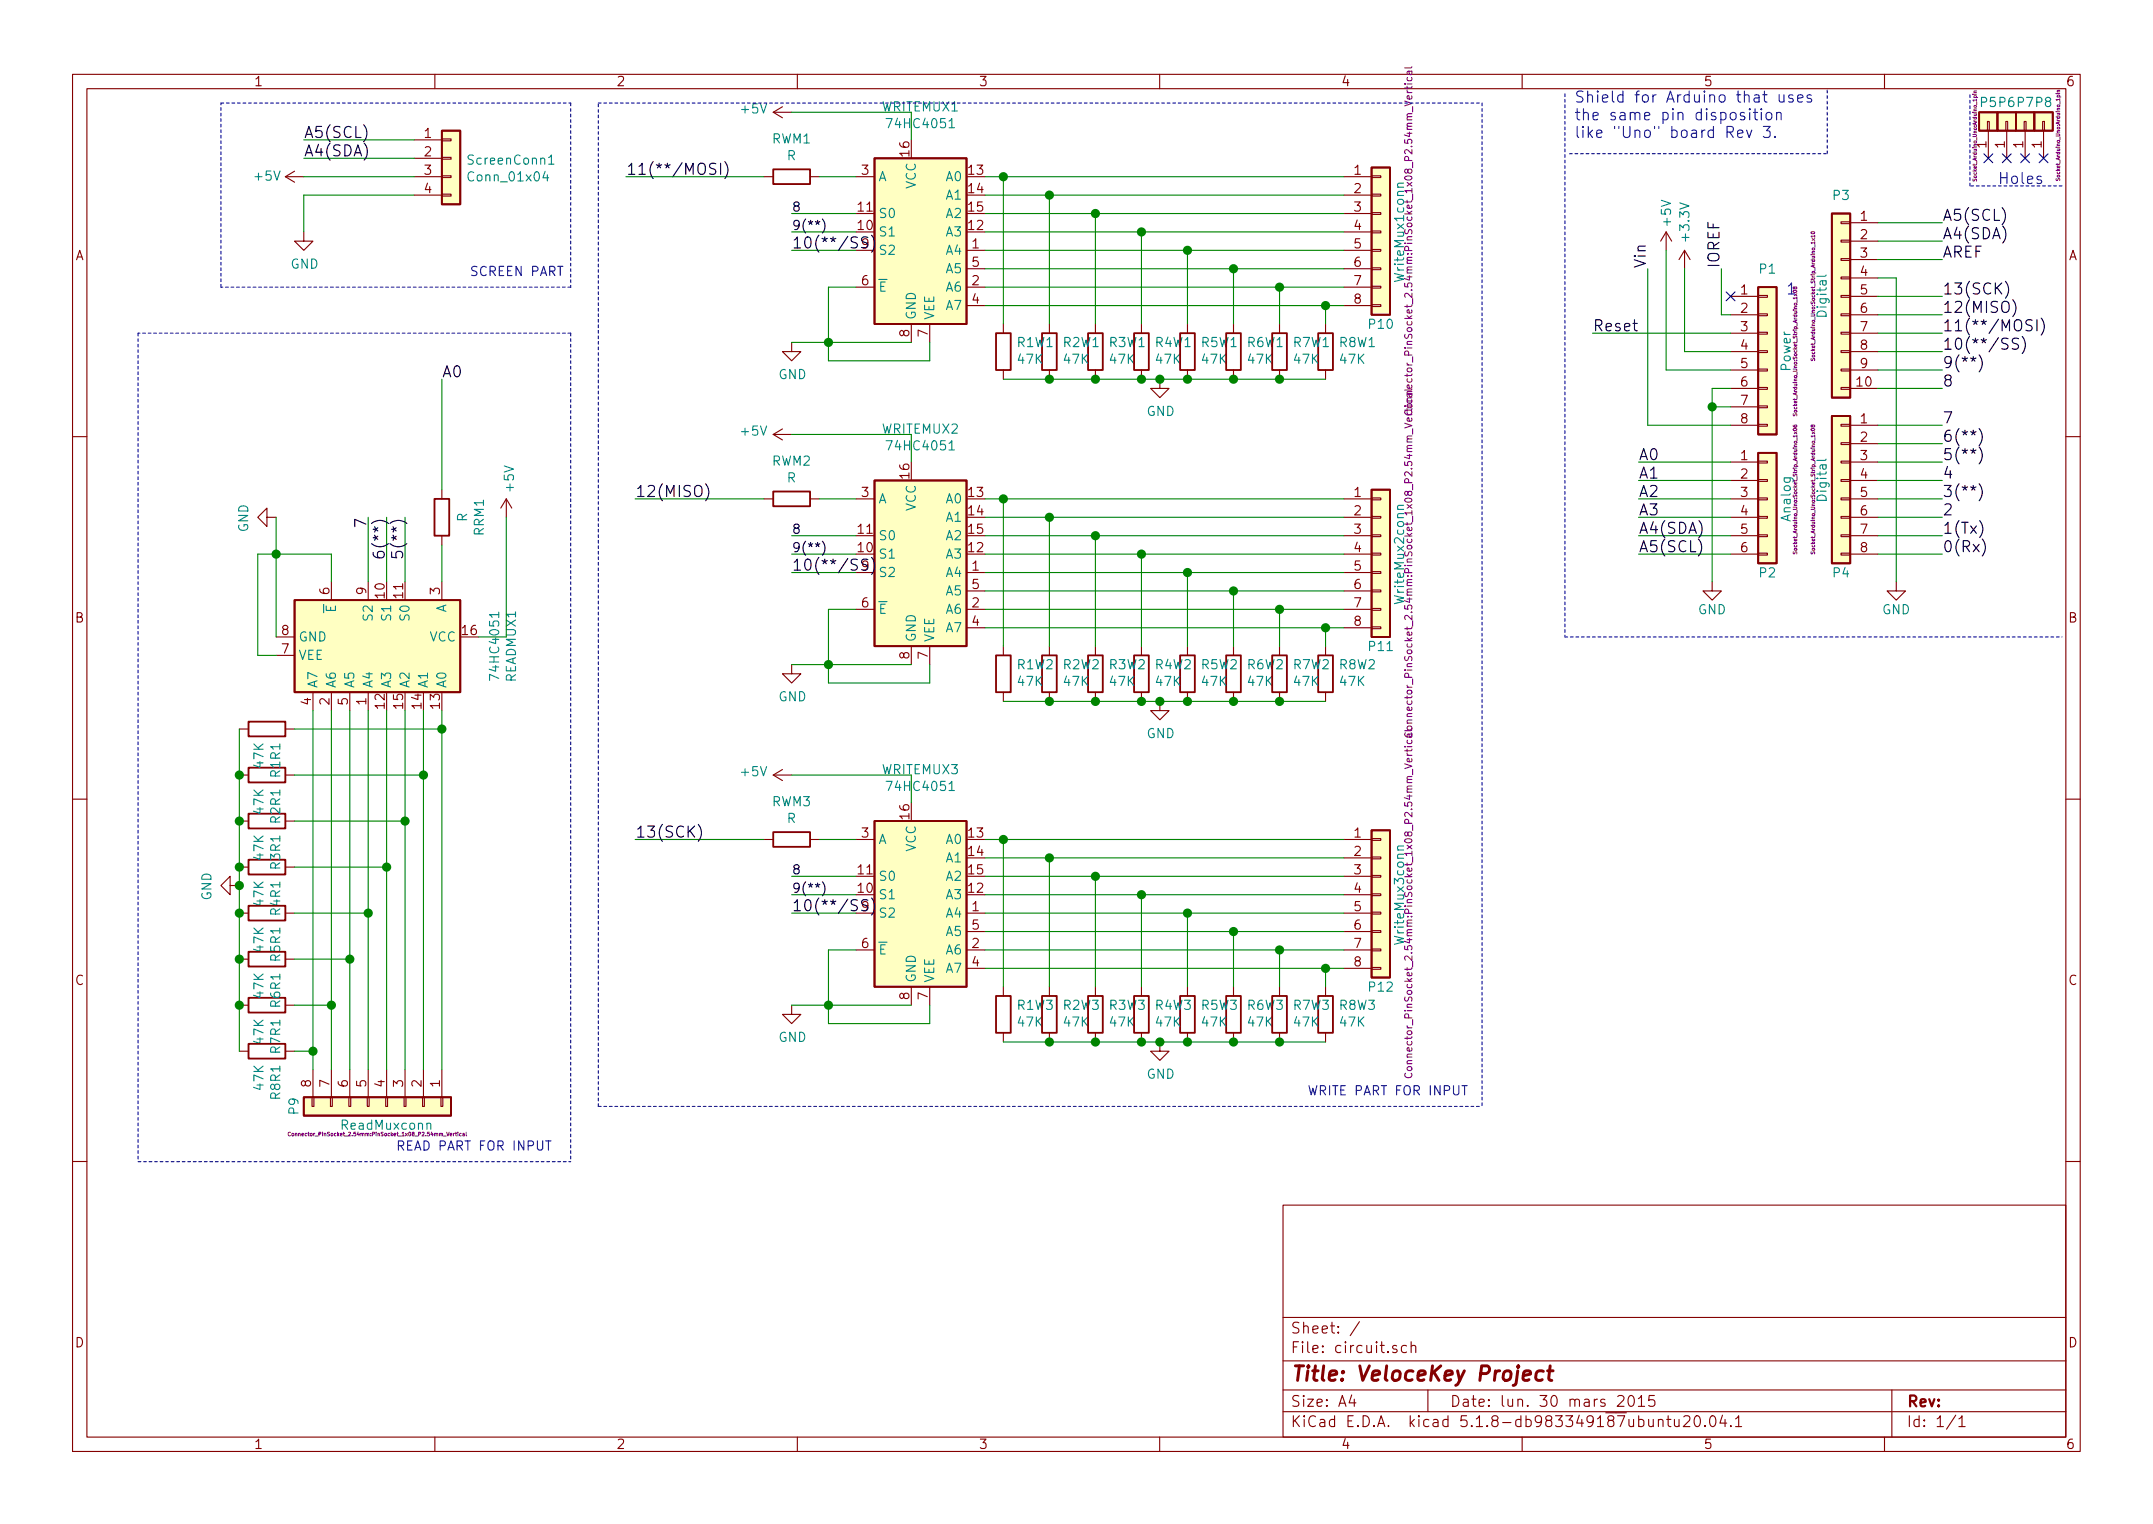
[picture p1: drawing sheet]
EESchema Schematic File Version 4
EELAYER 30 0
EELAYER END
$Descr A4 11693 8268
encoding utf-8
Sheet 1 1
Title "VeloceKey Project"
Date "lun. 30 mars 2015"
Rev ""
Comp ""
Comment1 ""
Comment2 ""
Comment3 ""
Comment4 ""
$EndDescr
Text Label 8950 1450 1    60   ~ 0
Vin
Text Label 9350 1450 1    60   ~ 0
IOREF
Text Label 8900 2500 0    60   ~ 0
A0
Text Label 8900 2600 0    60   ~ 0
A1
Text Label 8900 2700 0    60   ~ 0
A2
Text Label 8900 2800 0    60   ~ 0
A3
Text Label 8900 2900 0    60   ~ 0
A4(SDA)
Text Label 8900 3000 0    60   ~ 0
A5(SCL)
Text Label 10550 3000 0    60   ~ 0
0(Rx)
Text Label 10550 2800 0    60   ~ 0
2
Text Label 10550 2900 0    60   ~ 0
1(Tx)
Text Label 10550 2700 0    60   ~ 0
3(**)
Text Label 10550 2600 0    60   ~ 0
4
Text Label 10550 2500 0    60   ~ 0
5(**)
Text Label 10550 2400 0    60   ~ 0
6(**)
Text Label 10550 2300 0    60   ~ 0
7
Text Label 10550 2100 0    60   ~ 0
8
Text Label 10550 2000 0    60   ~ 0
9(**)
Text Label 10550 1800 0    60   ~ 0
11(**/MOSI)
Text Label 10550 1700 0    60   ~ 0
12(MISO)
Text Label 10550 1600 0    60   ~ 0
13(SCK)
Text Label 10550 1400 0    60   ~ 0
AREF
NoConn ~ 9400 1600
Text Label 10550 1300 0    60   ~ 0
A4(SDA)
Text Label 10550 1200 0    60   ~ 0
A5(SCL)
Text Notes 10850 1000 0    60   ~ 0
Holes
Text Notes 8550 750  0    60   ~ 0
Shield for Arduino that uses\nthe same pin disposition\nlike "Uno" board Rev 3.
$Comp
L Connector_Generic:Conn_01x08 P1
U 1 1
P 9600 1900
F 0 "P1" H 9600 2350 50  0000 C CNN
F 1 "Power" V 9700 1900 50  0000 C CNN
F 2 "Socket_Arduino_Uno:Socket_Strip_Arduino_1x08" V 9750 1900 20  0000 C CNN
F 3 "" H 9600 1900 50  0000 C CNN
	1    9600 1900
	1    0    0    -1  
$EndComp
Text Label 8650 1800 0    60   ~ 0
Reset
$Comp
L power:+3.3V #PWR01
U 1 1
P 9150 1450
F 0 "#PWR01" H 9150 1300 50  0001 C CNN
F 1 "+3.3V" V 9150 1700 50  0000 C CNN
F 2 "" H 9150 1450 50  0000 C CNN
F 3 "" H 9150 1450 50  0000 C CNN
	1    9150 1450
	1    0    0    -1  
$EndComp
$Comp
L power:+5V #PWR02
U 1 1
P 9050 1350
F 0 "#PWR02" H 9050 1200 50  0001 C CNN
F 1 "+5V" V 9050 1550 50  0000 C CNN
F 2 "" H 9050 1350 50  0000 C CNN
F 3 "" H 9050 1350 50  0000 C CNN
	1    9050 1350
	1    0    0    -1  
$EndComp
$Comp
L power:GND #PWR03
U 1 1
P 9300 3150
F 0 "#PWR03" H 9300 2900 50  0001 C CNN
F 1 "GND" H 9300 3000 50  0000 C CNN
F 2 "" H 9300 3150 50  0000 C CNN
F 3 "" H 9300 3150 50  0000 C CNN
	1    9300 3150
	1    0    0    -1  
$EndComp
$Comp
L power:GND #PWR04
U 1 1
P 10300 3150
F 0 "#PWR04" H 10300 2900 50  0001 C CNN
F 1 "GND" H 10300 3000 50  0000 C CNN
F 2 "" H 10300 3150 50  0000 C CNN
F 3 "" H 10300 3150 50  0000 C CNN
	1    10300 3150
	1    0    0    -1  
$EndComp
$Comp
L Connector_Generic:Conn_01x06 P2
U 1 1
P 9600 2700
F 0 "P2" H 9600 2300 50  0000 C CNN
F 1 "Analog" V 9700 2700 50  0000 C CNN
F 2 "Socket_Arduino_Uno:Socket_Strip_Arduino_1x06" V 9750 2750 20  0000 C CNN
F 3 "" H 9600 2700 50  0000 C CNN
	1    9600 2700
	1    0    0    -1  
$EndComp
$Comp
L Connector_Generic:Conn_01x01 P5
U 1 1
P 10800 650
F 0 "P5" V 10900 650 50  0000 C CNN
F 1 "CONN_01X01" V 10900 650 50  0001 C CNN
F 2 "Socket_Arduino_Uno:Arduino_1pin" H 10721 724 20  0000 C CNN
F 3 "" H 10800 650 50  0000 C CNN
	1    10800 650 
	0    -1   -1   0   
$EndComp
$Comp
L Connector_Generic:Conn_01x01 P6
U 1 1
P 10900 650
F 0 "P6" V 11000 650 50  0000 C CNN
F 1 "CONN_01X01" V 11000 650 50  0001 C CNN
F 2 "Socket_Arduino_Uno:Arduino_1pin" H 10900 650 20  0001 C CNN
F 3 "" H 10900 650 50  0000 C CNN
	1    10900 650 
	0    -1   -1   0   
$EndComp
$Comp
L Connector_Generic:Conn_01x01 P7
U 1 1
P 11000 650
F 0 "P7" V 11100 650 50  0000 C CNN
F 1 "CONN_01X01" V 11100 650 50  0001 C CNN
F 2 "Socket_Arduino_Uno:Arduino_1pin" V 11000 650 20  0001 C CNN
F 3 "" H 11000 650 50  0000 C CNN
	1    11000 650 
	0    -1   -1   0   
$EndComp
$Comp
L Connector_Generic:Conn_01x01 P8
U 1 1
P 11100 650
F 0 "P8" V 11200 650 50  0000 C CNN
F 1 "CONN_01X01" V 11200 650 50  0001 C CNN
F 2 "Socket_Arduino_Uno:Arduino_1pin" H 11024 572 20  0000 C CNN
F 3 "" H 11100 650 50  0000 C CNN
	1    11100 650 
	0    -1   -1   0   
$EndComp
NoConn ~ 10800 850 
NoConn ~ 10900 850 
NoConn ~ 11000 850 
NoConn ~ 11100 850 
$Comp
L Connector_Generic:Conn_01x08 P4
U 1 1
P 10000 2600
F 0 "P4" H 10000 2100 50  0000 C CNN
F 1 "Digital" V 10100 2600 50  0000 C CNN
F 2 "Socket_Arduino_Uno:Socket_Strip_Arduino_1x08" V 10150 2550 20  0000 C CNN
F 3 "" H 10000 2600 50  0000 C CNN
	1    10000 2600
	-1   0    0    -1  
$EndComp
Wire Notes Line
	8525 825  9925 825 
Wire Notes Line
	9925 825  9925 475 
Wire Wire Line
	9350 1450 9350 1700
Wire Wire Line
	9350 1700 9400 1700
Wire Wire Line
	9400 1900 9150 1900
Wire Wire Line
	9400 2000 9050 2000
Wire Wire Line
	9400 2300 8950 2300
Wire Wire Line
	9400 2100 9300 2100
Wire Wire Line
	9400 2200 9300 2200
Connection ~ 9300 2200
Wire Wire Line
	8950 2300 8950 1450
Wire Wire Line
	9050 2000 9050 1350
Wire Wire Line
	9150 1900 9150 1450
Wire Wire Line
	9400 2500 8900 2500
Wire Wire Line
	9400 2600 8900 2600
Wire Wire Line
	9400 2700 8900 2700
Wire Wire Line
	9400 2800 8900 2800
Wire Wire Line
	9400 2900 8900 2900
Wire Wire Line
	9400 3000 8900 3000
$Comp
L Connector_Generic:Conn_01x10 P3
U 1 1
P 10000 1600
F 0 "P3" H 10000 2150 50  0000 C CNN
F 1 "Digital" V 10100 1600 50  0000 C CNN
F 2 "Socket_Arduino_Uno:Socket_Strip_Arduino_1x10" V 10150 1600 20  0000 C CNN
F 3 "" H 10000 1600 50  0000 C CNN
	1    10000 1600
	-1   0    0    -1  
$EndComp
Wire Wire Line
	10200 2100 10550 2100
Wire Wire Line
	10200 2000 10550 2000
Wire Wire Line
	10200 1900 10550 1900
Wire Wire Line
	10200 1800 10550 1800
Wire Wire Line
	10200 1700 10550 1700
Wire Wire Line
	10200 1600 10550 1600
Wire Wire Line
	10200 1400 10550 1400
Wire Wire Line
	10200 1300 10550 1300
Wire Wire Line
	10200 1200 10550 1200
Wire Wire Line
	10200 3000 10550 3000
Wire Wire Line
	10200 2900 10550 2900
Wire Wire Line
	10200 2800 10550 2800
Wire Wire Line
	10200 2700 10550 2700
Wire Wire Line
	10200 2600 10550 2600
Wire Wire Line
	10200 2500 10550 2500
Wire Wire Line
	10200 2400 10550 2400
Wire Wire Line
	10200 2300 10550 2300
Wire Wire Line
	10200 1500 10300 1500
Wire Wire Line
	10300 1500 10300 3150
Wire Wire Line
	9300 2100 9300 2200
Wire Wire Line
	9300 2200 9300 3150
Wire Notes Line
	8500 500  8500 3450
Wire Notes Line
	8500 3450 11200 3450
Wire Wire Line
	9400 1800 8650 1800
Text Notes 9700 1600 0    60   ~ 0
1
Wire Notes Line
	11200 1000 10700 1000
Wire Notes Line
	10700 1000 10700 500 
$Comp
L Device:R RWM1
U 1 1
P 4300 950
F 0 "RWM1" V 4093 950 50  0000 C CNN
F 1 "R" V 4184 950 50  0000 C CNN
F 2 "Resistor_THT:R_Axial_DIN0207_L6.3mm_D2.5mm_P10.16mm_Horizontal" V 4230 950 50  0001 C CNN
F 3 "~" H 4300 950 50  0001 C CNN
	1    4300 950 
	0    1    1    0   
$EndComp
Wire Wire Line
	4450 950  4650 950 
$Comp
L Device:R R8W1
U 1 1
P 7200 1900
F 0 "R8W1" H 7130 1854 50  0000 R CNN
F 1 "47K" H 7130 1945 50  0000 R CNN
F 2 "Resistor_THT:R_Axial_DIN0207_L6.3mm_D2.5mm_P10.16mm_Horizontal" V 7130 1900 50  0001 C CNN
F 3 "~" H 7200 1900 50  0001 C CNN
	1    7200 1900
	-1   0    0    1   
$EndComp
$Comp
L Device:R R6W1
U 1 1
P 6700 1900
F 0 "R6W1" H 6630 1854 50  0000 R CNN
F 1 "47K" H 6630 1945 50  0000 R CNN
F 2 "Resistor_THT:R_Axial_DIN0207_L6.3mm_D2.5mm_P10.16mm_Horizontal" V 6630 1900 50  0001 C CNN
F 3 "~" H 6700 1900 50  0001 C CNN
	1    6700 1900
	-1   0    0    1   
$EndComp
$Comp
L Device:R R5W1
U 1 1
P 6450 1900
F 0 "R5W1" H 6380 1854 50  0000 R CNN
F 1 "47K" H 6380 1945 50  0000 R CNN
F 2 "Resistor_THT:R_Axial_DIN0207_L6.3mm_D2.5mm_P10.16mm_Horizontal" V 6380 1900 50  0001 C CNN
F 3 "~" H 6450 1900 50  0001 C CNN
	1    6450 1900
	-1   0    0    1   
$EndComp
$Comp
L Device:R R4W1
U 1 1
P 6200 1900
F 0 "R4W1" H 6130 1854 50  0000 R CNN
F 1 "47K" H 6130 1945 50  0000 R CNN
F 2 "Resistor_THT:R_Axial_DIN0207_L6.3mm_D2.5mm_P10.16mm_Horizontal" V 6130 1900 50  0001 C CNN
F 3 "~" H 6200 1900 50  0001 C CNN
	1    6200 1900
	-1   0    0    1   
$EndComp
$Comp
L Device:R R3W1
U 1 1
P 5950 1900
F 0 "R3W1" H 5880 1854 50  0000 R CNN
F 1 "47K" H 5880 1945 50  0000 R CNN
F 2 "Resistor_THT:R_Axial_DIN0207_L6.3mm_D2.5mm_P10.16mm_Horizontal" V 5880 1900 50  0001 C CNN
F 3 "~" H 5950 1900 50  0001 C CNN
	1    5950 1900
	-1   0    0    1   
$EndComp
$Comp
L Device:R R2W1
U 1 1
P 5700 1900
F 0 "R2W1" H 5630 1854 50  0000 R CNN
F 1 "47K" H 5630 1945 50  0000 R CNN
F 2 "Resistor_THT:R_Axial_DIN0207_L6.3mm_D2.5mm_P10.16mm_Horizontal" V 5630 1900 50  0001 C CNN
F 3 "~" H 5700 1900 50  0001 C CNN
	1    5700 1900
	-1   0    0    1   
$EndComp
$Comp
L Device:R R1W1
U 1 1
P 5450 1900
F 0 "R1W1" H 5380 1854 50  0000 R CNN
F 1 "47K" H 5380 1945 50  0000 R CNN
F 2 "Resistor_THT:R_Axial_DIN0207_L6.3mm_D2.5mm_P10.16mm_Horizontal" V 5380 1900 50  0001 C CNN
F 3 "~" H 5450 1900 50  0001 C CNN
	1    5450 1900
	-1   0    0    1   
$EndComp
$Comp
L 74xx:74HC4051 WRITEMUX1
U 1 1
P 4950 1250
F 0 "WRITEMUX1" H 5000 1931 50  0000 C CNN
F 1 "74HC4051" H 5000 1840 50  0000 C CNN
F 2 "Package_DIP:DIP-16_W7.62mm" H 4950 850 50  0001 C CNN
F 3 "http://www.ti.com/lit/ds/symlink/cd74hc4051.pdf" H 4950 850 50  0001 C CNN
	1    4950 1250
	1    0    0    -1  
$EndComp
Wire Wire Line
	5350 950  5450 950 
Wire Wire Line
	7300 1050 5700 1050
Wire Wire Line
	5350 1150 5950 1150
Wire Wire Line
	7300 1250 6200 1250
Wire Wire Line
	7300 1350 6450 1350
Wire Wire Line
	7300 1450 6700 1450
Wire Wire Line
	7300 1550 6950 1550
Wire Wire Line
	7300 1650 7200 1650
Wire Wire Line
	5450 1750 5450 950 
Connection ~ 5450 950 
Wire Wire Line
	5450 950  7300 950 
Wire Wire Line
	5700 1750 5700 1050
Connection ~ 5700 1050
Wire Wire Line
	5700 1050 5350 1050
Wire Wire Line
	5950 1750 5950 1150
Connection ~ 5950 1150
Wire Wire Line
	5950 1150 7300 1150
Wire Wire Line
	6200 1750 6200 1250
Connection ~ 6200 1250
Wire Wire Line
	6200 1250 5350 1250
Wire Wire Line
	6450 1750 6450 1350
Connection ~ 6450 1350
Wire Wire Line
	6450 1350 5350 1350
Wire Wire Line
	6700 1750 6700 1450
Connection ~ 6700 1450
Wire Wire Line
	6700 1450 5350 1450
Wire Wire Line
	6950 1750 6950 1550
Connection ~ 6950 1550
Wire Wire Line
	6950 1550 5350 1550
Wire Wire Line
	7200 1750 7200 1650
Connection ~ 7200 1650
Wire Wire Line
	7200 1650 5350 1650
Wire Wire Line
	5450 2050 5700 2050
Connection ~ 5700 2050
Wire Wire Line
	5700 2050 5950 2050
Connection ~ 5950 2050
Wire Wire Line
	5950 2050 6200 2050
Connection ~ 6200 2050
Wire Wire Line
	6200 2050 6300 2050
Connection ~ 6450 2050
Wire Wire Line
	6450 2050 6700 2050
Connection ~ 6700 2050
Wire Wire Line
	6700 2050 6950 2050
Connection ~ 6950 2050
Wire Wire Line
	6950 2050 7200 2050
$Comp
L Device:R R7W1
U 1 1
P 6950 1900
F 0 "R7W1" H 6880 1854 50  0000 R CNN
F 1 "47K" H 6880 1945 50  0000 R CNN
F 2 "Resistor_THT:R_Axial_DIN0207_L6.3mm_D2.5mm_P10.16mm_Horizontal" V 6880 1900 50  0001 C CNN
F 3 "~" H 6950 1900 50  0001 C CNN
	1    6950 1900
	-1   0    0    1   
$EndComp
Wire Wire Line
	4650 1550 4500 1550
Wire Wire Line
	4950 1850 4500 1850
Wire Wire Line
	4500 1550 4500 1850
Wire Wire Line
	4500 1850 4500 1950
Connection ~ 4500 1850
Wire Wire Line
	5050 1850 5050 1950
Wire Wire Line
	5050 1950 4500 1950
Wire Wire Line
	4500 1850 4300 1850
Wire Wire Line
	4950 750  4950 600 
Wire Wire Line
	4950 600  4300 600 
$Comp
L power:+5V #PWR08
U 1 1
P 4300 600
F 0 "#PWR08" H 4300 450 50  0001 C CNN
F 1 "+5V" V 4315 728 50  0000 L CNN
F 2 "" H 4300 600 50  0001 C CNN
F 3 "" H 4300 600 50  0001 C CNN
	1    4300 600 
	0    -1   -1   0   
$EndComp
$Comp
L power:GND #PWR09
U 1 1
P 4300 1850
F 0 "#PWR09" H 4300 1600 50  0001 C CNN
F 1 "GND" H 4305 1677 50  0000 C CNN
F 2 "" H 4300 1850 50  0001 C CNN
F 3 "" H 4300 1850 50  0001 C CNN
	1    4300 1850
	1    0    0    -1  
$EndComp
Connection ~ 6300 2050
Wire Wire Line
	6300 2050 6450 2050
$Comp
L power:GND #PWR014
U 1 1
P 6300 2050
F 0 "#PWR014" H 6300 1800 50  0001 C CNN
F 1 "GND" H 6305 1877 50  0000 C CNN
F 2 "" H 6300 2050 50  0001 C CNN
F 3 "" H 6300 2050 50  0001 C CNN
	1    6300 2050
	1    0    0    -1  
$EndComp
Wire Wire Line
	4650 1350 4300 1350
Wire Wire Line
	4650 1250 4300 1250
Wire Wire Line
	4650 1150 4300 1150
$Comp
L Device:R RWM2
U 1 1
P 4300 2700
F 0 "RWM2" V 4093 2700 50  0000 C CNN
F 1 "R" V 4184 2700 50  0000 C CNN
F 2 "Resistor_THT:R_Axial_DIN0207_L6.3mm_D2.5mm_P10.16mm_Horizontal" V 4230 2700 50  0001 C CNN
F 3 "~" H 4300 2700 50  0001 C CNN
	1    4300 2700
	0    1    1    0   
$EndComp
Wire Wire Line
	4450 2700 4650 2700
$Comp
L 74xx:74HC4051 WRITEMUX2
U 1 1
P 4950 3000
F 0 "WRITEMUX2" H 5000 3681 50  0000 C CNN
F 1 "74HC4051" H 5000 3590 50  0000 C CNN
F 2 "Package_DIP:DIP-16_W7.62mm" H 4950 2600 50  0001 C CNN
F 3 "http://www.ti.com/lit/ds/symlink/cd74hc4051.pdf" H 4950 2600 50  0001 C CNN
	1    4950 3000
	1    0    0    -1  
$EndComp
Wire Wire Line
	5350 2700 5450 2700
Wire Wire Line
	7300 2800 5700 2800
Wire Wire Line
	5350 2900 5950 2900
Wire Wire Line
	7300 3000 6200 3000
Wire Wire Line
	7300 3100 6450 3100
Wire Wire Line
	7300 3200 6700 3200
Wire Wire Line
	7300 3300 6950 3300
Wire Wire Line
	7300 3400 7200 3400
Wire Wire Line
	5450 3500 5450 2700
Connection ~ 5450 2700
Wire Wire Line
	5450 2700 7300 2700
Wire Wire Line
	5700 3500 5700 2800
Connection ~ 5700 2800
Wire Wire Line
	5700 2800 5350 2800
Wire Wire Line
	5950 3500 5950 2900
Connection ~ 5950 2900
Wire Wire Line
	5950 2900 7300 2900
Wire Wire Line
	6200 3500 6200 3000
Connection ~ 6200 3000
Wire Wire Line
	6200 3000 5350 3000
Wire Wire Line
	6450 3500 6450 3100
Connection ~ 6450 3100
Wire Wire Line
	6450 3100 5350 3100
Wire Wire Line
	6700 3500 6700 3200
Connection ~ 6700 3200
Wire Wire Line
	6700 3200 5350 3200
Wire Wire Line
	6950 3500 6950 3300
Connection ~ 6950 3300
Wire Wire Line
	6950 3300 5350 3300
Wire Wire Line
	7200 3500 7200 3400
Connection ~ 7200 3400
Wire Wire Line
	7200 3400 5350 3400
Wire Wire Line
	4650 3300 4500 3300
Wire Wire Line
	4950 3600 4500 3600
Wire Wire Line
	4500 3300 4500 3600
Wire Wire Line
	4500 3600 4500 3700
Connection ~ 4500 3600
Wire Wire Line
	5050 3600 5050 3700
Wire Wire Line
	5050 3700 4500 3700
Wire Wire Line
	4500 3600 4300 3600
Wire Wire Line
	4950 2500 4950 2350
Wire Wire Line
	4950 2350 4300 2350
$Comp
L power:+5V #PWR010
U 1 1
P 4300 2350
F 0 "#PWR010" H 4300 2200 50  0001 C CNN
F 1 "+5V" V 4315 2478 50  0000 L CNN
F 2 "" H 4300 2350 50  0001 C CNN
F 3 "" H 4300 2350 50  0001 C CNN
	1    4300 2350
	0    -1   -1   0   
$EndComp
$Comp
L power:GND #PWR011
U 1 1
P 4300 3600
F 0 "#PWR011" H 4300 3350 50  0001 C CNN
F 1 "GND" H 4305 3427 50  0000 C CNN
F 2 "" H 4300 3600 50  0001 C CNN
F 3 "" H 4300 3600 50  0001 C CNN
	1    4300 3600
	1    0    0    -1  
$EndComp
Wire Wire Line
	4650 3100 4300 3100
Wire Wire Line
	4650 3000 4300 3000
Wire Wire Line
	4650 2900 4300 2900
$Comp
L Device:R RWM3
U 1 1
P 4300 4550
F 0 "RWM3" V 4093 4550 50  0000 C CNN
F 1 "R" V 4184 4550 50  0000 C CNN
F 2 "Resistor_THT:R_Axial_DIN0207_L6.3mm_D2.5mm_P10.16mm_Horizontal" V 4230 4550 50  0001 C CNN
F 3 "~" H 4300 4550 50  0001 C CNN
	1    4300 4550
	0    1    1    0   
$EndComp
Wire Wire Line
	4450 4550 4650 4550
$Comp
L 74xx:74HC4051 WRITEMUX3
U 1 1
P 4950 4850
F 0 "WRITEMUX3" H 5000 5531 50  0000 C CNN
F 1 "74HC4051" H 5000 5440 50  0000 C CNN
F 2 "Package_DIP:DIP-16_W7.62mm" H 4950 4450 50  0001 C CNN
F 3 "http://www.ti.com/lit/ds/symlink/cd74hc4051.pdf" H 4950 4450 50  0001 C CNN
	1    4950 4850
	1    0    0    -1  
$EndComp
Wire Wire Line
	5350 4550 5450 4550
Wire Wire Line
	7300 4650 5700 4650
Wire Wire Line
	5350 4750 5950 4750
Wire Wire Line
	7300 4850 6200 4850
Wire Wire Line
	7300 4950 6450 4950
Wire Wire Line
	7300 5050 6700 5050
Wire Wire Line
	7300 5150 6950 5150
Wire Wire Line
	7300 5250 7200 5250
Wire Wire Line
	5450 5350 5450 4550
Connection ~ 5450 4550
Wire Wire Line
	5450 4550 7300 4550
Wire Wire Line
	5700 5350 5700 4650
Connection ~ 5700 4650
Wire Wire Line
	5700 4650 5350 4650
Wire Wire Line
	5950 5350 5950 4750
Connection ~ 5950 4750
Wire Wire Line
	5950 4750 7300 4750
Wire Wire Line
	6200 5350 6200 4850
Connection ~ 6200 4850
Wire Wire Line
	6200 4850 5350 4850
Wire Wire Line
	6450 5350 6450 4950
Connection ~ 6450 4950
Wire Wire Line
	6450 4950 5350 4950
Wire Wire Line
	6700 5350 6700 5050
Connection ~ 6700 5050
Wire Wire Line
	6700 5050 5350 5050
Wire Wire Line
	6950 5350 6950 5150
Connection ~ 6950 5150
Wire Wire Line
	6950 5150 5350 5150
Wire Wire Line
	7200 5350 7200 5250
Connection ~ 7200 5250
Wire Wire Line
	7200 5250 5350 5250
Wire Wire Line
	4650 5150 4500 5150
Wire Wire Line
	4950 5450 4500 5450
Wire Wire Line
	4500 5150 4500 5450
Wire Wire Line
	4500 5450 4500 5550
Connection ~ 4500 5450
Wire Wire Line
	5050 5450 5050 5550
Wire Wire Line
	5050 5550 4500 5550
Wire Wire Line
	4500 5450 4300 5450
Wire Wire Line
	4950 4350 4950 4200
Wire Wire Line
	4950 4200 4300 4200
$Comp
L power:+5V #PWR012
U 1 1
P 4300 4200
F 0 "#PWR012" H 4300 4050 50  0001 C CNN
F 1 "+5V" V 4315 4328 50  0000 L CNN
F 2 "" H 4300 4200 50  0001 C CNN
F 3 "" H 4300 4200 50  0001 C CNN
	1    4300 4200
	0    -1   -1   0   
$EndComp
$Comp
L power:GND #PWR013
U 1 1
P 4300 5450
F 0 "#PWR013" H 4300 5200 50  0001 C CNN
F 1 "GND" H 4305 5277 50  0000 C CNN
F 2 "" H 4300 5450 50  0001 C CNN
F 3 "" H 4300 5450 50  0001 C CNN
	1    4300 5450
	1    0    0    -1  
$EndComp
Wire Wire Line
	4650 4950 4300 4950
Wire Wire Line
	4650 4850 4300 4850
Wire Wire Line
	4650 4750 4300 4750
$Comp
L Device:R RRM1
U 1 1
P 2400 2800
F 0 "RRM1" V 2193 2800 50  0000 C CNN
F 1 "R" V 2284 2800 50  0000 C CNN
F 2 "Resistor_THT:R_Axial_DIN0207_L6.3mm_D2.5mm_P10.16mm_Horizontal" V 2330 2800 50  0001 C CNN
F 3 "~" H 2400 2800 50  0001 C CNN
	1    2400 2800
	-1   0    0    1   
$EndComp
Wire Wire Line
	2400 2050 2400 2650
Wire Wire Line
	2400 2950 2400 3150
$Comp
L 74xx:74HC4051 READMUX1
U 1 1
P 2100 3450
F 0 "READMUX1" H 2150 4131 50  0000 C CNN
F 1 "74HC4051" H 2150 4040 50  0000 C CNN
F 2 "Package_DIP:DIP-16_W7.62mm" H 2100 3050 50  0001 C CNN
F 3 "http://www.ti.com/lit/ds/symlink/cd74hc4051.pdf" H 2100 3050 50  0001 C CNN
	1    2100 3450
	0    1    1    0   
$EndComp
Wire Wire Line
	2400 3850 2400 3950
Wire Wire Line
	2300 5800 2300 4200
Wire Wire Line
	2200 3850 2200 4450
Wire Wire Line
	2100 5800 2100 4700
Wire Wire Line
	2000 5800 2000 4950
Wire Wire Line
	1900 5800 1900 5200
Wire Wire Line
	1800 5800 1800 5450
Wire Wire Line
	1700 5800 1700 5700
Wire Wire Line
	1600 3950 2400 3950
Connection ~ 2400 3950
Wire Wire Line
	2400 3950 2400 5800
Wire Wire Line
	1600 4200 2300 4200
Connection ~ 2300 4200
Wire Wire Line
	2300 4200 2300 3850
Wire Wire Line
	1600 4450 2200 4450
Connection ~ 2200 4450
Wire Wire Line
	2200 4450 2200 5800
Wire Wire Line
	1600 4700 2100 4700
Connection ~ 2100 4700
Wire Wire Line
	2100 4700 2100 3850
Wire Wire Line
	1600 4950 2000 4950
Connection ~ 2000 4950
Wire Wire Line
	2000 4950 2000 3850
Wire Wire Line
	1600 5200 1900 5200
Connection ~ 1900 5200
Wire Wire Line
	1900 5200 1900 3850
Wire Wire Line
	1600 5450 1800 5450
Connection ~ 1800 5450
Wire Wire Line
	1800 5450 1800 3850
Wire Wire Line
	1600 5700 1700 5700
Connection ~ 1700 5700
Wire Wire Line
	1700 5700 1700 3850
Wire Wire Line
	1800 3150 1800 3000
Wire Wire Line
	1500 3450 1500 3000
Wire Wire Line
	1800 3000 1500 3000
Wire Wire Line
	1500 3000 1400 3000
Connection ~ 1500 3000
Wire Wire Line
	1500 3550 1400 3550
Wire Wire Line
	1400 3550 1400 3000
Wire Wire Line
	1500 3000 1500 2800
Wire Wire Line
	2600 3450 2750 3450
Wire Wire Line
	2750 3450 2750 2800
$Comp
L power:+5V #PWR07
U 1 1
P 2750 2800
F 0 "#PWR07" H 2750 2650 50  0001 C CNN
F 1 "+5V" V 2765 2928 50  0000 L CNN
F 2 "" H 2750 2800 50  0001 C CNN
F 3 "" H 2750 2800 50  0001 C CNN
	1    2750 2800
	1    0    0    -1  
$EndComp
$Comp
L power:GND #PWR06
U 1 1
P 1500 2800
F 0 "#PWR06" H 1500 2550 50  0001 C CNN
F 1 "GND" H 1505 2627 50  0000 C CNN
F 2 "" H 1500 2800 50  0001 C CNN
F 3 "" H 1500 2800 50  0001 C CNN
	1    1500 2800
	0    1    1    0   
$EndComp
Wire Wire Line
	2000 3150 2000 2800
Wire Wire Line
	2100 3150 2100 2800
Wire Wire Line
	2200 3150 2200 2800
Text Label 4300 1150 0    50   ~ 0
8
Text Label 4300 1250 0    50   ~ 0
9(**)
Text Label 10550 1900 0    60   ~ 0
10(**/SS)
Text Label 4300 1350 0    60   ~ 0
10(**/SS)
Text Label 4300 2900 0    50   ~ 0
8
Text Label 4300 3000 0    50   ~ 0
9(**)
Text Label 4300 3100 0    60   ~ 0
10(**/SS)
Text Label 4300 4750 0    50   ~ 0
8
Text Label 4300 4850 0    50   ~ 0
9(**)
Text Label 4300 4950 0    60   ~ 0
10(**/SS)
Wire Wire Line
	4150 2700 3450 2700
Wire Wire Line
	3450 4550 4150 4550
Wire Wire Line
	4150 950  3400 950 
Text Label 3400 950  0    60   ~ 0
11(**/MOSI)
Text Label 3450 4550 0    60   ~ 0
13(SCK)
Text Label 2400 2050 0    60   ~ 0
A0
Text Label 2200 2800 3    60   ~ 0
5(**)
Text Label 2100 2800 3    60   ~ 0
6(**)
Text Label 2000 2800 3    60   ~ 0
7
Text Label 3450 2700 0    60   ~ 0
12(MISO)
$Comp
L Connector_Generic:Conn_01x08 P10
U 1 1
P 7500 1250
F 0 "P10" H 7500 750 50  0000 C CNN
F 1 "WriteMux1conn" V 7600 1250 50  0000 C CNN
F 2 "Connector_PinSocket_2.54mm:PinSocket_1x08_P2.54mm_Vertical" V 7650 1200 39  0000 C CNN
F 3 "" H 7500 1250 50  0000 C CNN
	1    7500 1250
	1    0    0    -1  
$EndComp
$Comp
L Connector_Generic:Conn_01x08 P11
U 1 1
P 7500 3000
F 0 "P11" H 7500 2500 50  0000 C CNN
F 1 "WriteMux2conn" V 7600 3000 50  0000 C CNN
F 2 "Connector_PinSocket_2.54mm:PinSocket_1x08_P2.54mm_Vertical" V 7650 2950 39  0000 C CNN
F 3 "" H 7500 3000 50  0000 C CNN
	1    7500 3000
	1    0    0    -1  
$EndComp
$Comp
L Connector_Generic:Conn_01x08 P12
U 1 1
P 7500 4850
F 0 "P12" H 7500 4350 50  0000 C CNN
F 1 "WriteMux3conn" V 7600 4850 50  0000 C CNN
F 2 "Connector_PinSocket_2.54mm:PinSocket_1x08_P2.54mm_Vertical" V 7650 4800 39  0000 C CNN
F 3 "" H 7500 4850 50  0000 C CNN
	1    7500 4850
	1    0    0    -1  
$EndComp
$Comp
L Connector_Generic:Conn_01x08 P9
U 1 1
P 2100 6000
F 0 "P9" H 2100 5500 50  0000 C CNN
F 1 "ReadMuxconn" V 2200 6000 50  0000 C CNN
F 2 "Connector_PinSocket_2.54mm:PinSocket_1x08_P2.54mm_Vertical" V 2250 5950 20  0000 C CNN
F 3 "" H 2100 6000 50  0000 C CNN
	1    2100 6000
	0    1    1    0   
$EndComp
Wire Notes Line
	3250 550  8050 550 
Wire Notes Line
	8050 550  8050 6000
Wire Notes Line
	3250 6000 8050 6000
Wire Notes Line
	750  1800 750  6300
Wire Notes Line
	750  6300 3100 6300
Text Notes 7100 5950 0    50   ~ 0
WRITE PART FOR INPUT
Text Notes 2150 6250 0    50   ~ 0
READ PART FOR INPUT
Wire Notes Line
	3100 1800 750  1800
Text Notes 2550 1500 0    50   ~ 0
SCREEN PART\n
Wire Notes Line
	1200 1550 1200 550 
Wire Notes Line
	3100 1550 1200 1550
Wire Notes Line
	1200 550  3100 550 
Wire Wire Line
	1650 1050 1650 1250
$Comp
L power:GND #PWR018
U 1 1
P 1650 1250
F 0 "#PWR018" H 1650 1000 50  0001 C CNN
F 1 "GND" H 1655 1077 50  0000 C CNN
F 2 "" H 1650 1250 50  0001 C CNN
F 3 "" H 1650 1250 50  0001 C CNN
	1    1650 1250
	1    0    0    -1  
$EndComp
$Comp
L power:+5V #PWR017
U 1 1
P 1650 950
F 0 "#PWR017" H 1650 800 50  0001 C CNN
F 1 "+5V" V 1650 1150 50  0000 C CNN
F 2 "" H 1650 950 50  0000 C CNN
F 3 "" H 1650 950 50  0000 C CNN
	1    1650 950 
	0    -1   -1   0   
$EndComp
Text Label 1650 850  0    60   ~ 0
A4(SDA)
Text Label 1650 750  0    60   ~ 0
A5(SCL)
Wire Wire Line
	2250 1050 1650 1050
Wire Wire Line
	2250 950  1650 950 
Wire Wire Line
	2250 850  1650 850 
Wire Wire Line
	2250 750  1650 750 
$Comp
L Connector_Generic:Conn_01x04 ScreenConn1
U 1 1
P 2450 850
F 0 "ScreenConn1" H 2530 842 50  0000 L CNN
F 1 "Conn_01x04" H 2530 751 50  0000 L CNN
F 2 "Connector_PinSocket_2.54mm:PinSocket_1x04_P2.54mm_Vertical" H 2450 850 50  0001 C CNN
F 3 "~" H 2450 850 50  0001 C CNN
	1    2450 850 
	1    0    0    -1  
$EndComp
Wire Notes Line
	3100 1800 3100 6300
Wire Notes Line
	3250 6000 3250 550 
Wire Notes Line
	3100 550  3100 1550
$Comp
L Device:R R8W2
U 1 1
P 7200 3650
F 0 "R8W2" H 7130 3604 50  0000 R CNN
F 1 "47K" H 7130 3695 50  0000 R CNN
F 2 "Resistor_THT:R_Axial_DIN0207_L6.3mm_D2.5mm_P10.16mm_Horizontal" V 7130 3650 50  0001 C CNN
F 3 "~" H 7200 3650 50  0001 C CNN
	1    7200 3650
	-1   0    0    1   
$EndComp
$Comp
L Device:R R6W2
U 1 1
P 6700 3650
F 0 "R6W2" H 6630 3604 50  0000 R CNN
F 1 "47K" H 6630 3695 50  0000 R CNN
F 2 "Resistor_THT:R_Axial_DIN0207_L6.3mm_D2.5mm_P10.16mm_Horizontal" V 6630 3650 50  0001 C CNN
F 3 "~" H 6700 3650 50  0001 C CNN
	1    6700 3650
	-1   0    0    1   
$EndComp
$Comp
L Device:R R5W2
U 1 1
P 6450 3650
F 0 "R5W2" H 6380 3604 50  0000 R CNN
F 1 "47K" H 6380 3695 50  0000 R CNN
F 2 "Resistor_THT:R_Axial_DIN0207_L6.3mm_D2.5mm_P10.16mm_Horizontal" V 6380 3650 50  0001 C CNN
F 3 "~" H 6450 3650 50  0001 C CNN
	1    6450 3650
	-1   0    0    1   
$EndComp
$Comp
L Device:R R4W2
U 1 1
P 6200 3650
F 0 "R4W2" H 6130 3604 50  0000 R CNN
F 1 "47K" H 6130 3695 50  0000 R CNN
F 2 "Resistor_THT:R_Axial_DIN0207_L6.3mm_D2.5mm_P10.16mm_Horizontal" V 6130 3650 50  0001 C CNN
F 3 "~" H 6200 3650 50  0001 C CNN
	1    6200 3650
	-1   0    0    1   
$EndComp
$Comp
L Device:R R3W2
U 1 1
P 5950 3650
F 0 "R3W2" H 5880 3604 50  0000 R CNN
F 1 "47K" H 5880 3695 50  0000 R CNN
F 2 "Resistor_THT:R_Axial_DIN0207_L6.3mm_D2.5mm_P10.16mm_Horizontal" V 5880 3650 50  0001 C CNN
F 3 "~" H 5950 3650 50  0001 C CNN
	1    5950 3650
	-1   0    0    1   
$EndComp
$Comp
L Device:R R2W2
U 1 1
P 5700 3650
F 0 "R2W2" H 5630 3604 50  0000 R CNN
F 1 "47K" H 5630 3695 50  0000 R CNN
F 2 "Resistor_THT:R_Axial_DIN0207_L6.3mm_D2.5mm_P10.16mm_Horizontal" V 5630 3650 50  0001 C CNN
F 3 "~" H 5700 3650 50  0001 C CNN
	1    5700 3650
	-1   0    0    1   
$EndComp
$Comp
L Device:R R1W2
U 1 1
P 5450 3650
F 0 "R1W2" H 5380 3604 50  0000 R CNN
F 1 "47K" H 5380 3695 50  0000 R CNN
F 2 "Resistor_THT:R_Axial_DIN0207_L6.3mm_D2.5mm_P10.16mm_Horizontal" V 5380 3650 50  0001 C CNN
F 3 "~" H 5450 3650 50  0001 C CNN
	1    5450 3650
	-1   0    0    1   
$EndComp
Wire Wire Line
	5450 3800 5700 3800
Connection ~ 5700 3800
Wire Wire Line
	5700 3800 5950 3800
Connection ~ 5950 3800
Wire Wire Line
	5950 3800 6200 3800
Connection ~ 6200 3800
Wire Wire Line
	6200 3800 6300 3800
Connection ~ 6450 3800
Wire Wire Line
	6450 3800 6700 3800
Connection ~ 6700 3800
Wire Wire Line
	6700 3800 6950 3800
Connection ~ 6950 3800
Wire Wire Line
	6950 3800 7200 3800
$Comp
L Device:R R7W2
U 1 1
P 6950 3650
F 0 "R7W2" H 6880 3604 50  0000 R CNN
F 1 "47K" H 6880 3695 50  0000 R CNN
F 2 "Resistor_THT:R_Axial_DIN0207_L6.3mm_D2.5mm_P10.16mm_Horizontal" V 6880 3650 50  0001 C CNN
F 3 "~" H 6950 3650 50  0001 C CNN
	1    6950 3650
	-1   0    0    1   
$EndComp
Connection ~ 6300 3800
Wire Wire Line
	6300 3800 6450 3800
$Comp
L power:GND #PWR0101
U 1 1
P 6300 3800
F 0 "#PWR0101" H 6300 3550 50  0001 C CNN
F 1 "GND" H 6305 3627 50  0000 C CNN
F 2 "" H 6300 3800 50  0001 C CNN
F 3 "" H 6300 3800 50  0001 C CNN
	1    6300 3800
	1    0    0    -1  
$EndComp
$Comp
L Device:R R8W3
U 1 1
P 7200 5500
F 0 "R8W3" H 7130 5454 50  0000 R CNN
F 1 "47K" H 7130 5545 50  0000 R CNN
F 2 "Resistor_THT:R_Axial_DIN0207_L6.3mm_D2.5mm_P10.16mm_Horizontal" V 7130 5500 50  0001 C CNN
F 3 "~" H 7200 5500 50  0001 C CNN
	1    7200 5500
	-1   0    0    1   
$EndComp
$Comp
L Device:R R6W3
U 1 1
P 6700 5500
F 0 "R6W3" H 6630 5454 50  0000 R CNN
F 1 "47K" H 6630 5545 50  0000 R CNN
F 2 "Resistor_THT:R_Axial_DIN0207_L6.3mm_D2.5mm_P10.16mm_Horizontal" V 6630 5500 50  0001 C CNN
F 3 "~" H 6700 5500 50  0001 C CNN
	1    6700 5500
	-1   0    0    1   
$EndComp
$Comp
L Device:R R5W3
U 1 1
P 6450 5500
F 0 "R5W3" H 6380 5454 50  0000 R CNN
F 1 "47K" H 6380 5545 50  0000 R CNN
F 2 "Resistor_THT:R_Axial_DIN0207_L6.3mm_D2.5mm_P10.16mm_Horizontal" V 6380 5500 50  0001 C CNN
F 3 "~" H 6450 5500 50  0001 C CNN
	1    6450 5500
	-1   0    0    1   
$EndComp
$Comp
L Device:R R4W3
U 1 1
P 6200 5500
F 0 "R4W3" H 6130 5454 50  0000 R CNN
F 1 "47K" H 6130 5545 50  0000 R CNN
F 2 "Resistor_THT:R_Axial_DIN0207_L6.3mm_D2.5mm_P10.16mm_Horizontal" V 6130 5500 50  0001 C CNN
F 3 "~" H 6200 5500 50  0001 C CNN
	1    6200 5500
	-1   0    0    1   
$EndComp
$Comp
L Device:R R3W3
U 1 1
P 5950 5500
F 0 "R3W3" H 5880 5454 50  0000 R CNN
F 1 "47K" H 5880 5545 50  0000 R CNN
F 2 "Resistor_THT:R_Axial_DIN0207_L6.3mm_D2.5mm_P10.16mm_Horizontal" V 5880 5500 50  0001 C CNN
F 3 "~" H 5950 5500 50  0001 C CNN
	1    5950 5500
	-1   0    0    1   
$EndComp
$Comp
L Device:R R2W3
U 1 1
P 5700 5500
F 0 "R2W3" H 5630 5454 50  0000 R CNN
F 1 "47K" H 5630 5545 50  0000 R CNN
F 2 "Resistor_THT:R_Axial_DIN0207_L6.3mm_D2.5mm_P10.16mm_Horizontal" V 5630 5500 50  0001 C CNN
F 3 "~" H 5700 5500 50  0001 C CNN
	1    5700 5500
	-1   0    0    1   
$EndComp
$Comp
L Device:R R1W3
U 1 1
P 5450 5500
F 0 "R1W3" H 5380 5454 50  0000 R CNN
F 1 "47K" H 5380 5545 50  0000 R CNN
F 2 "Resistor_THT:R_Axial_DIN0207_L6.3mm_D2.5mm_P10.16mm_Horizontal" V 5380 5500 50  0001 C CNN
F 3 "~" H 5450 5500 50  0001 C CNN
	1    5450 5500
	-1   0    0    1   
$EndComp
Wire Wire Line
	5450 5650 5700 5650
Connection ~ 5700 5650
Wire Wire Line
	5700 5650 5950 5650
Connection ~ 5950 5650
Wire Wire Line
	5950 5650 6200 5650
Connection ~ 6200 5650
Wire Wire Line
	6200 5650 6300 5650
Connection ~ 6450 5650
Wire Wire Line
	6450 5650 6700 5650
Connection ~ 6700 5650
Wire Wire Line
	6700 5650 6950 5650
Connection ~ 6950 5650
Wire Wire Line
	6950 5650 7200 5650
$Comp
L Device:R R7W3
U 1 1
P 6950 5500
F 0 "R7W3" H 6880 5454 50  0000 R CNN
F 1 "47K" H 6880 5545 50  0000 R CNN
F 2 "Resistor_THT:R_Axial_DIN0207_L6.3mm_D2.5mm_P10.16mm_Horizontal" V 6880 5500 50  0001 C CNN
F 3 "~" H 6950 5500 50  0001 C CNN
	1    6950 5500
	-1   0    0    1   
$EndComp
Connection ~ 6300 5650
Wire Wire Line
	6300 5650 6450 5650
$Comp
L power:GND #PWR0102
U 1 1
P 6300 5650
F 0 "#PWR0102" H 6300 5400 50  0001 C CNN
F 1 "GND" H 6305 5477 50  0000 C CNN
F 2 "" H 6300 5650 50  0001 C CNN
F 3 "" H 6300 5650 50  0001 C CNN
	1    6300 5650
	1    0    0    -1  
$EndComp
$Comp
L Device:R R8R1
U 1 1
P 1450 5700
F 0 "R8R1" H 1380 5654 50  0000 R CNN
F 1 "47K" H 1380 5745 50  0000 R CNN
F 2 "Resistor_THT:R_Axial_DIN0207_L6.3mm_D2.5mm_P10.16mm_Horizontal" V 1380 5700 50  0001 C CNN
F 3 "~" H 1450 5700 50  0001 C CNN
	1    1450 5700
	0    -1   -1   0   
$EndComp
$Comp
L Device:R R6R1
U 1 1
P 1450 5200
F 0 "R6R1" H 1380 5154 50  0000 R CNN
F 1 "47K" H 1380 5245 50  0000 R CNN
F 2 "Resistor_THT:R_Axial_DIN0207_L6.3mm_D2.5mm_P10.16mm_Horizontal" V 1380 5200 50  0001 C CNN
F 3 "~" H 1450 5200 50  0001 C CNN
	1    1450 5200
	0    -1   -1   0   
$EndComp
$Comp
L Device:R R5R1
U 1 1
P 1450 4950
F 0 "R5R1" H 1380 4904 50  0000 R CNN
F 1 "47K" H 1380 4995 50  0000 R CNN
F 2 "Resistor_THT:R_Axial_DIN0207_L6.3mm_D2.5mm_P10.16mm_Horizontal" V 1380 4950 50  0001 C CNN
F 3 "~" H 1450 4950 50  0001 C CNN
	1    1450 4950
	0    -1   -1   0   
$EndComp
$Comp
L Device:R R4R1
U 1 1
P 1450 4700
F 0 "R4R1" H 1380 4654 50  0000 R CNN
F 1 "47K" H 1380 4745 50  0000 R CNN
F 2 "Resistor_THT:R_Axial_DIN0207_L6.3mm_D2.5mm_P10.16mm_Horizontal" V 1380 4700 50  0001 C CNN
F 3 "~" H 1450 4700 50  0001 C CNN
	1    1450 4700
	0    -1   -1   0   
$EndComp
$Comp
L Device:R R3R1
U 1 1
P 1450 4450
F 0 "R3R1" H 1380 4404 50  0000 R CNN
F 1 "47K" H 1380 4495 50  0000 R CNN
F 2 "Resistor_THT:R_Axial_DIN0207_L6.3mm_D2.5mm_P10.16mm_Horizontal" V 1380 4450 50  0001 C CNN
F 3 "~" H 1450 4450 50  0001 C CNN
	1    1450 4450
	0    -1   -1   0   
$EndComp
$Comp
L Device:R R2R1
U 1 1
P 1450 4200
F 0 "R2R1" H 1380 4154 50  0000 R CNN
F 1 "47K" H 1380 4245 50  0000 R CNN
F 2 "Resistor_THT:R_Axial_DIN0207_L6.3mm_D2.5mm_P10.16mm_Horizontal" V 1380 4200 50  0001 C CNN
F 3 "~" H 1450 4200 50  0001 C CNN
	1    1450 4200
	0    -1   -1   0   
$EndComp
$Comp
L Device:R R1R1
U 1 1
P 1450 3950
F 0 "R1R1" H 1380 3904 50  0000 R CNN
F 1 "47K" H 1380 3995 50  0000 R CNN
F 2 "Resistor_THT:R_Axial_DIN0207_L6.3mm_D2.5mm_P10.16mm_Horizontal" V 1380 3950 50  0001 C CNN
F 3 "~" H 1450 3950 50  0001 C CNN
	1    1450 3950
	0    -1   -1   0   
$EndComp
Wire Wire Line
	1300 3950 1300 4200
Connection ~ 1300 4200
Wire Wire Line
	1300 4200 1300 4450
Connection ~ 1300 4450
Wire Wire Line
	1300 4450 1300 4700
Connection ~ 1300 4700
Wire Wire Line
	1300 4700 1300 4800
Connection ~ 1300 4950
Wire Wire Line
	1300 4950 1300 5200
Connection ~ 1300 5200
Wire Wire Line
	1300 5200 1300 5450
Connection ~ 1300 5450
Wire Wire Line
	1300 5450 1300 5700
$Comp
L Device:R R7R1
U 1 1
P 1450 5450
F 0 "R7R1" H 1380 5404 50  0000 R CNN
F 1 "47K" H 1380 5495 50  0000 R CNN
F 2 "Resistor_THT:R_Axial_DIN0207_L6.3mm_D2.5mm_P10.16mm_Horizontal" V 1380 5450 50  0001 C CNN
F 3 "~" H 1450 5450 50  0001 C CNN
	1    1450 5450
	0    -1   -1   0   
$EndComp
Connection ~ 1300 4800
Wire Wire Line
	1300 4800 1300 4950
$Comp
L power:GND #PWR0103
U 1 1
P 1300 4800
F 0 "#PWR0103" H 1300 4550 50  0001 C CNN
F 1 "GND" H 1305 4627 50  0000 C CNN
F 2 "" H 1300 4800 50  0001 C CNN
F 3 "" H 1300 4800 50  0001 C CNN
	1    1300 4800
	0    1    1    0   
$EndComp
$EndSCHEMATC
